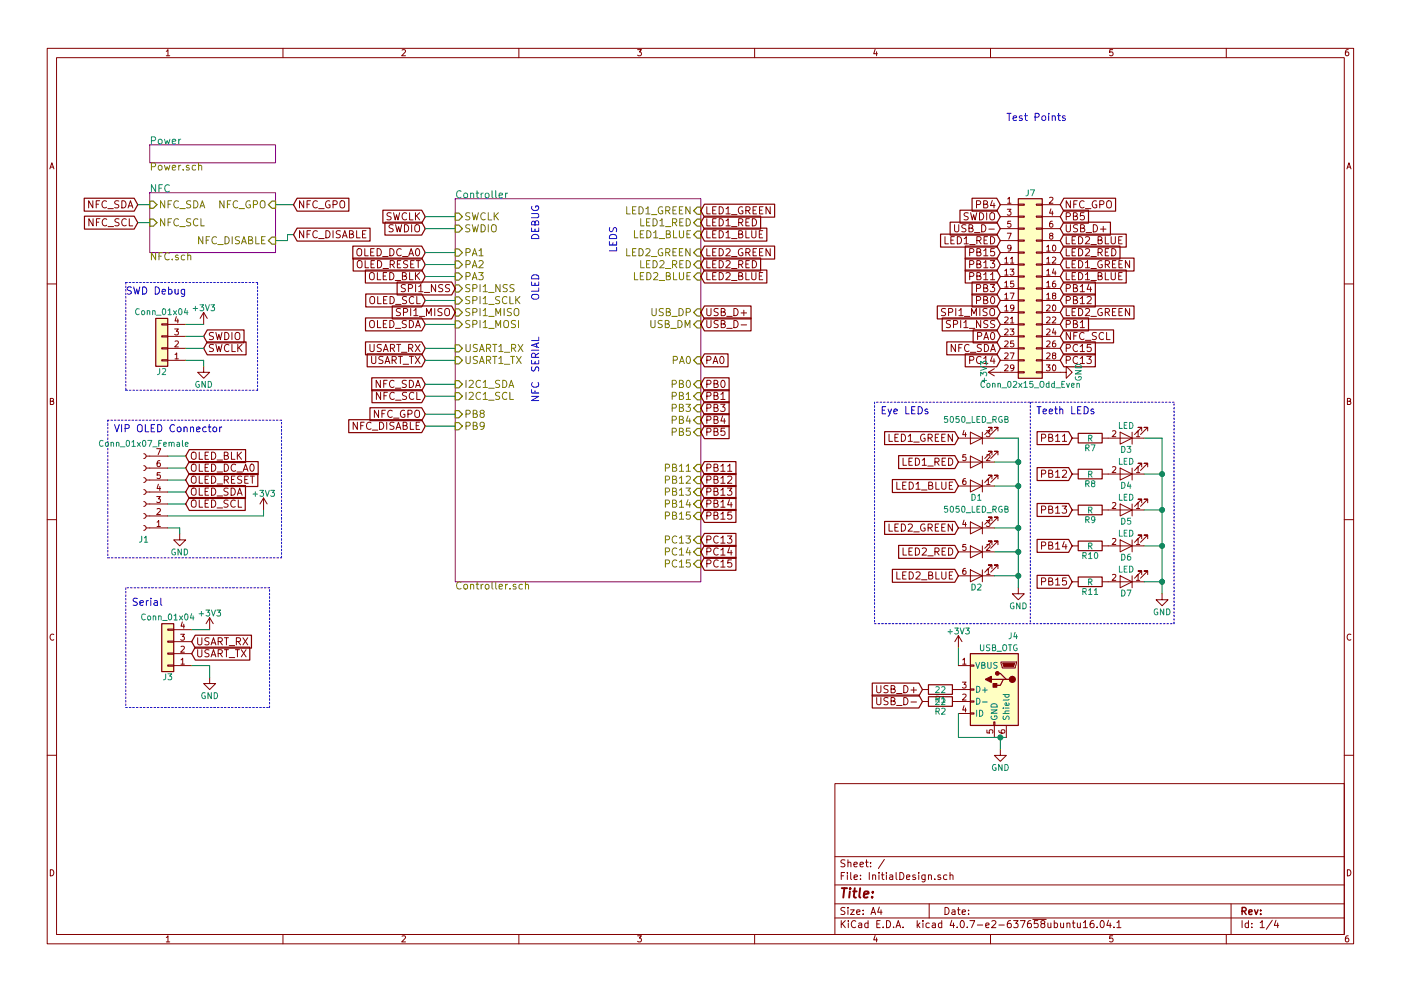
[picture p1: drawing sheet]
EESchema Schematic File Version 2
LIBS:power
LIBS:device
LIBS:switches
LIBS:relays
LIBS:motors
LIBS:transistors
LIBS:conn
LIBS:linear
LIBS:regul
LIBS:74xx
LIBS:cmos4000
LIBS:adc-dac
LIBS:memory
LIBS:xilinx
LIBS:microcontrollers
LIBS:dsp
LIBS:microchip
LIBS:analog_switches
LIBS:motorola
LIBS:texas
LIBS:intel
LIBS:audio
LIBS:interface
LIBS:digital-audio
LIBS:philips
LIBS:display
LIBS:cypress
LIBS:siliconi
LIBS:opto
LIBS:atmel
LIBS:contrib
LIBS:valves
LIBS:ozsecdev
LIBS:InitialDesign-cache
EELAYER 25 0
EELAYER END
$Descr A4 11693 8268
encoding utf-8
Sheet 1 4
Title ""
Date ""
Rev ""
Comp ""
Comment1 ""
Comment2 ""
Comment3 ""
Comment4 ""
$EndDescr
$Sheet
S 1250 1200 1050 150 
U 5A4F6C4F
F0 "Power" 60
F1 "Power.sch" 60
$EndSheet
$Sheet
S 3800 1650 2050 3200
U 5A4F6C57
F0 "Controller" 60
F1 "Controller.sch" 60
F2 "SWCLK" I L 3800 1800 60 
F3 "SWDIO" I L 3800 1900 60 
F4 "SPI1_NSS" I L 3800 2400 60 
F5 "SPI1_SCLK" I L 3800 2500 60 
F6 "SPI1_MISO" I L 3800 2600 60 
F7 "SPI1_MOSI" I L 3800 2700 60 
F8 "I2C1_SDA" I L 3800 3200 60 
F9 "I2C1_SCL" I L 3800 3300 60 
F10 "USART1_RX" I L 3800 2900 60 
F11 "USART1_TX" I L 3800 3000 60 
F12 "LED1_BLUE" I R 5850 1950 60 
F13 "LED1_RED" I R 5850 1850 60 
F14 "LED1_GREEN" I R 5850 1750 60 
F15 "USB_DM" I R 5850 2700 60 
F16 "USB_DP" I R 5850 2600 60 
F17 "LED2_RED" I R 5850 2200 60 
F18 "LED2_GREEN" I R 5850 2100 60 
F19 "PC14" I R 5850 4600 60 
F20 "PC15" I R 5850 4700 60 
F21 "PA0" I R 5850 3000 60 
F22 "PA1" I L 3800 2100 60 
F23 "PA2" I L 3800 2200 60 
F24 "PA3" I L 3800 2300 60 
F25 "PB0" I R 5850 3200 60 
F26 "PB1" I R 5850 3300 60 
F27 "PB3" I R 5850 3400 60 
F28 "PB4" I R 5850 3500 60 
F29 "PB5" I R 5850 3600 60 
F30 "PB8" I L 3800 3450 60 
F31 "PB9" I L 3800 3550 60 
F32 "PB11" I R 5850 3900 60 
F33 "PB12" I R 5850 4000 60 
F34 "PB13" I R 5850 4100 60 
F35 "PB14" I R 5850 4200 60 
F36 "PB15" I R 5850 4300 60 
F37 "PC13" I R 5850 4500 60 
F38 "LED2_BLUE" I R 5850 2300 60 
$EndSheet
$Sheet
S 1250 1600 1050 500 
U 5A4F6C52
F0 "NFC" 60
F1 "NFC.sch" 60
F2 "NFC_SDA" I L 1250 1700 60 
F3 "NFC_SCL" I L 1250 1850 60 
F4 "NFC_GPO" I R 2300 1700 60 
F5 "NFC_DISABLE" I R 2300 2000 60 
$EndSheet
$Comp
L GND #PWR01
U 1 1
P 8350 6250
F 0 "#PWR01" H 8350 6000 50  0001 C CNN
F 1 "GND" H 8350 6100 50  0000 C CNN
F 2 "" H 8350 6250 50  0001 C CNN
F 3 "" H 8350 6250 50  0001 C CNN
	1    8350 6250
	1    0    0    -1  
$EndComp
$Comp
L 5050_LED_RGB D1
U 1 1
P 8150 3850
F 0 "D1" H 8150 4150 50  0000 C CNN
F 1 "5050_LED_RGB" H 8150 3500 50  0000 C CNN
F 2 "LEDs:LED_RGB_5050-6" H 8150 4050 50  0001 C CNN
F 3 "" H 8150 4050 50  0001 C CNN
	1    8150 3850
	-1   0    0    1   
$EndComp
$Comp
L 5050_LED_RGB D2
U 1 1
P 8150 4600
F 0 "D2" H 8150 4900 50  0000 C CNN
F 1 "5050_LED_RGB" H 8150 4250 50  0000 C CNN
F 2 "LEDs:LED_RGB_5050-6" H 8150 4800 50  0001 C CNN
F 3 "" H 8150 4800 50  0001 C CNN
	1    8150 4600
	-1   0    0    1   
$EndComp
$Comp
L R R1
U 1 1
P 7850 5750
F 0 "R1" V 7930 5750 50  0000 C CNN
F 1 "22" V 7850 5750 50  0000 C CNN
F 2 "Resistors_SMD:R_0805" V 7780 5750 50  0001 C CNN
F 3 "" H 7850 5750 50  0001 C CNN
	1    7850 5750
	0    1    1    0   
$EndComp
$Comp
L R R2
U 1 1
P 7850 5850
F 0 "R2" V 7930 5850 50  0000 C CNN
F 1 "22" V 7850 5850 50  0000 C CNN
F 2 "Resistors_SMD:R_0805" V 7780 5850 50  0001 C CNN
F 3 "" H 7850 5850 50  0001 C CNN
	1    7850 5850
	0    1    1    0   
$EndComp
$Comp
L Conn_01x04 J2
U 1 1
P 1350 2900
F 0 "J2" H 1350 3100 50  0000 C CNN
F 1 "Conn_01x04" H 1350 2600 50  0000 C CNN
F 2 "Pin_Headers:Pin_Header_Straight_1x04_Pitch2.54mm" H 1350 2900 50  0001 C CNN
F 3 "" H 1350 2900 50  0001 C CNN
	1    1350 2900
	-1   0    0    1   
$EndComp
$Comp
L +3V3 #PWR02
U 1 1
P 1700 2700
F 0 "#PWR02" H 1700 2550 50  0001 C CNN
F 1 "+3V3" H 1700 2840 50  0000 C CNN
F 2 "" H 1700 2700 50  0001 C CNN
F 3 "" H 1700 2700 50  0001 C CNN
	1    1700 2700
	1    0    0    -1  
$EndComp
Wire Wire Line
	1700 2700 1550 2700
$Comp
L GND #PWR03
U 1 1
P 1700 3050
F 0 "#PWR03" H 1700 2800 50  0001 C CNN
F 1 "GND" H 1700 2900 50  0000 C CNN
F 2 "" H 1700 3050 50  0001 C CNN
F 3 "" H 1700 3050 50  0001 C CNN
	1    1700 3050
	1    0    0    -1  
$EndComp
Wire Wire Line
	1550 3000 1700 3000
Wire Wire Line
	1700 3000 1700 3050
Text GLabel 3550 1800 0    60   Input ~ 0
SWCLK
Text GLabel 3550 1900 0    60   Input ~ 0
SWDIO
Text GLabel 1700 2900 2    60   Input ~ 0
SWCLK
Text GLabel 1700 2800 2    60   Input ~ 0
SWDIO
Wire Wire Line
	1700 2800 1550 2800
Wire Wire Line
	1700 2900 1550 2900
$Comp
L GND #PWR04
U 1 1
P 1500 4450
F 0 "#PWR04" H 1500 4200 50  0001 C CNN
F 1 "GND" H 1500 4300 50  0000 C CNN
F 2 "" H 1500 4450 50  0001 C CNN
F 3 "" H 1500 4450 50  0001 C CNN
	1    1500 4450
	1    0    0    -1  
$EndComp
Wire Wire Line
	1400 4400 1500 4400
Wire Wire Line
	1500 4400 1500 4450
Text GLabel 1550 4200 2    60   Input ~ 0
OLED_SCL
Text GLabel 1550 4100 2    60   Input ~ 0
OLED_SDA
Text GLabel 1550 4000 2    60   Input ~ 0
OLED_RESET
Text GLabel 1550 3900 2    60   Input ~ 0
OLED_DC_A0
Text GLabel 1550 3800 2    60   Input ~ 0
OLED_BLK
Wire Wire Line
	1400 3800 1550 3800
Wire Wire Line
	1400 3900 1550 3900
Wire Wire Line
	1400 4000 1550 4000
Wire Wire Line
	1400 4100 1550 4100
Wire Wire Line
	1400 4200 1550 4200
$Comp
L +3V3 #PWR05
U 1 1
P 2200 4250
F 0 "#PWR05" H 2200 4100 50  0001 C CNN
F 1 "+3V3" H 2200 4390 50  0000 C CNN
F 2 "" H 2200 4250 50  0001 C CNN
F 3 "" H 2200 4250 50  0001 C CNN
	1    2200 4250
	1    0    0    -1  
$EndComp
Wire Wire Line
	2200 4250 2200 4300
Wire Wire Line
	2200 4300 1400 4300
Wire Notes Line
	1050 2350 1050 3250
Wire Notes Line
	1050 3250 2150 3250
Wire Notes Line
	2150 3250 2150 2350
Wire Notes Line
	2150 2350 1050 2350
Text Notes 1050 2450 0    60   ~ 0
SWD Debug
Wire Notes Line
	900  3500 900  4650
Wire Notes Line
	900  4650 2350 4650
Wire Notes Line
	2350 4650 2350 3500
Wire Notes Line
	2350 3500 900  3500
Text Notes 950  3600 0    60   ~ 0
VIP OLED Connector
$Comp
L Conn_01x04 J3
U 1 1
P 1400 5450
F 0 "J3" H 1400 5650 50  0000 C CNN
F 1 "Conn_01x04" H 1400 5150 50  0000 C CNN
F 2 "Pin_Headers:Pin_Header_Straight_1x04_Pitch2.54mm" H 1400 5450 50  0001 C CNN
F 3 "" H 1400 5450 50  0001 C CNN
	1    1400 5450
	-1   0    0    1   
$EndComp
$Comp
L +3V3 #PWR06
U 1 1
P 1750 5250
F 0 "#PWR06" H 1750 5100 50  0001 C CNN
F 1 "+3V3" H 1750 5390 50  0000 C CNN
F 2 "" H 1750 5250 50  0001 C CNN
F 3 "" H 1750 5250 50  0001 C CNN
	1    1750 5250
	1    0    0    -1  
$EndComp
Wire Wire Line
	1750 5250 1600 5250
$Comp
L GND #PWR07
U 1 1
P 1750 5650
F 0 "#PWR07" H 1750 5400 50  0001 C CNN
F 1 "GND" H 1750 5500 50  0000 C CNN
F 2 "" H 1750 5650 50  0001 C CNN
F 3 "" H 1750 5650 50  0001 C CNN
	1    1750 5650
	1    0    0    -1  
$EndComp
Wire Wire Line
	1750 5650 1750 5550
Wire Wire Line
	1750 5550 1600 5550
Text GLabel 3550 2900 0    60   Input ~ 0
USART_RX
Text GLabel 3550 3000 0    60   Input ~ 0
USART_TX
Text GLabel 1600 5350 2    60   Input ~ 0
USART_RX
Text GLabel 1600 5450 2    60   Input ~ 0
USART_TX
Wire Notes Line
	1050 4900 1050 5900
Wire Notes Line
	1050 5900 2250 5900
Wire Notes Line
	2250 5900 2250 4900
Wire Notes Line
	2250 4900 1050 4900
Text Notes 1100 5050 0    60   ~ 0
Serial
Text GLabel 1150 1700 0    60   Input ~ 0
NFC_SDA
Text GLabel 1150 1850 0    60   Input ~ 0
NFC_SCL
Wire Wire Line
	1150 1850 1250 1850
Wire Wire Line
	1150 1700 1250 1700
Text GLabel 3550 3200 0    60   Input ~ 0
NFC_SDA
Text GLabel 3550 3300 0    60   Input ~ 0
NFC_SCL
$Comp
L +3V3 #PWR08
U 1 1
P 8000 5400
F 0 "#PWR08" H 8000 5250 50  0001 C CNN
F 1 "+3V3" H 8000 5540 50  0000 C CNN
F 2 "" H 8000 5400 50  0001 C CNN
F 3 "" H 8000 5400 50  0001 C CNN
	1    8000 5400
	1    0    0    -1  
$EndComp
Wire Wire Line
	8000 5400 8000 5550
Text GLabel 3550 2700 0    60   Input ~ 0
OLED_SDA
Text GLabel 3550 2500 0    60   Input ~ 0
OLED_SCL
Text GLabel 3550 2100 0    60   Input ~ 0
OLED_DC_A0
Text GLabel 3550 2200 0    60   Input ~ 0
OLED_RESET
Text GLabel 3550 2300 0    60   Input ~ 0
OLED_BLK
Wire Wire Line
	3550 1800 3800 1800
Wire Wire Line
	3800 1900 3550 1900
Text Notes 4500 1700 3    60   ~ 0
DEBUG
Wire Wire Line
	3800 2100 3550 2100
Wire Wire Line
	3800 2200 3550 2200
Wire Wire Line
	3800 2300 3550 2300
Wire Wire Line
	3800 2500 3550 2500
Wire Wire Line
	3800 2700 3550 2700
Text Notes 4500 2500 1    60   ~ 0
OLED
Wire Wire Line
	3800 2900 3550 2900
Wire Wire Line
	3550 3000 3800 3000
Text Notes 4500 3100 1    60   ~ 0
SERIAL
Wire Wire Line
	3550 3200 3800 3200
Wire Wire Line
	3550 3300 3800 3300
Text Notes 4500 3350 1    60   ~ 0
NFC
Text Notes 5150 2100 1    60   ~ 0
LEDS
Wire Wire Line
	8300 6150 8400 6150
Wire Wire Line
	8350 6150 8350 6250
Connection ~ 8350 6150
Wire Wire Line
	2300 1700 2450 1700
Wire Wire Line
	2300 2000 2400 2000
Wire Wire Line
	2400 2000 2400 1950
Wire Wire Line
	2400 1950 2450 1950
Text GLabel 3550 3450 0    60   Input ~ 0
NFC_GPO
Wire Wire Line
	3800 3450 3550 3450
Text GLabel 3550 3550 0    60   Input ~ 0
NFC_DISABLE
Wire Wire Line
	3800 3550 3550 3550
$Comp
L R R7
U 1 1
P 9100 3650
F 0 "R7" V 9180 3650 50  0000 C CNN
F 1 "R" V 9100 3650 50  0000 C CNN
F 2 "Resistors_SMD:R_0805" V 9030 3650 50  0001 C CNN
F 3 "" H 9100 3650 50  0001 C CNN
	1    9100 3650
	0    1    1    0   
$EndComp
$Comp
L R R8
U 1 1
P 9100 3950
F 0 "R8" V 9180 3950 50  0000 C CNN
F 1 "R" V 9100 3950 50  0000 C CNN
F 2 "Resistors_SMD:R_0805" V 9030 3950 50  0001 C CNN
F 3 "" H 9100 3950 50  0001 C CNN
	1    9100 3950
	0    1    1    0   
$EndComp
$Comp
L R R9
U 1 1
P 9100 4250
F 0 "R9" V 9180 4250 50  0000 C CNN
F 1 "R" V 9100 4250 50  0000 C CNN
F 2 "Resistors_SMD:R_0805" V 9030 4250 50  0001 C CNN
F 3 "" H 9100 4250 50  0001 C CNN
	1    9100 4250
	0    1    1    0   
$EndComp
$Comp
L R R11
U 1 1
P 9100 4850
F 0 "R11" V 9180 4850 50  0000 C CNN
F 1 "R" V 9100 4850 50  0000 C CNN
F 2 "Resistors_SMD:R_0805" V 9030 4850 50  0001 C CNN
F 3 "" H 9100 4850 50  0001 C CNN
	1    9100 4850
	0    1    1    0   
$EndComp
$Comp
L R R10
U 1 1
P 9100 4550
F 0 "R10" V 9180 4550 50  0000 C CNN
F 1 "R" V 9100 4550 50  0000 C CNN
F 2 "Resistors_SMD:R_0805" V 9030 4550 50  0001 C CNN
F 3 "" H 9100 4550 50  0001 C CNN
	1    9100 4550
	0    1    1    0   
$EndComp
Text GLabel 5850 3900 2    60   Input ~ 0
PB11
Text GLabel 5850 4000 2    60   Input ~ 0
PB12
Text GLabel 5850 4100 2    60   Input ~ 0
PB13
Text GLabel 5850 4200 2    60   Input ~ 0
PB14
Text GLabel 5850 4300 2    60   Input ~ 0
PB15
$Comp
L LED D3
U 1 1
P 9400 3650
F 0 "D3" H 9400 3750 50  0000 C CNN
F 1 "LED" H 9400 3550 50  0000 C CNN
F 2 "LEDs:LED_1206" H 9400 3650 50  0001 C CNN
F 3 "" H 9400 3650 50  0001 C CNN
	1    9400 3650
	-1   0    0    1   
$EndComp
$Comp
L LED D4
U 1 1
P 9400 3950
F 0 "D4" H 9400 4050 50  0000 C CNN
F 1 "LED" H 9400 3850 50  0000 C CNN
F 2 "LEDs:LED_1206" H 9400 3950 50  0001 C CNN
F 3 "" H 9400 3950 50  0001 C CNN
	1    9400 3950
	-1   0    0    1   
$EndComp
$Comp
L LED D5
U 1 1
P 9400 4250
F 0 "D5" H 9400 4350 50  0000 C CNN
F 1 "LED" H 9400 4150 50  0000 C CNN
F 2 "LEDs:LED_1206" H 9400 4250 50  0001 C CNN
F 3 "" H 9400 4250 50  0001 C CNN
	1    9400 4250
	-1   0    0    1   
$EndComp
$Comp
L LED D6
U 1 1
P 9400 4550
F 0 "D6" H 9400 4650 50  0000 C CNN
F 1 "LED" H 9400 4450 50  0000 C CNN
F 2 "LEDs:LED_1206" H 9400 4550 50  0001 C CNN
F 3 "" H 9400 4550 50  0001 C CNN
	1    9400 4550
	-1   0    0    1   
$EndComp
$Comp
L LED D7
U 1 1
P 9400 4850
F 0 "D7" H 9400 4950 50  0000 C CNN
F 1 "LED" H 9400 4750 50  0000 C CNN
F 2 "LEDs:LED_1206" H 9400 4850 50  0001 C CNN
F 3 "" H 9400 4850 50  0001 C CNN
	1    9400 4850
	-1   0    0    1   
$EndComp
Text GLabel 8950 3650 0    60   Input ~ 0
PB11
Text GLabel 8950 3950 0    60   Input ~ 0
PB12
Text GLabel 8950 4250 0    60   Input ~ 0
PB13
Text GLabel 8950 4550 0    60   Input ~ 0
PB14
Text GLabel 8950 4850 0    60   Input ~ 0
PB15
$Comp
L GND #PWR09
U 1 1
P 9700 4950
F 0 "#PWR09" H 9700 4700 50  0001 C CNN
F 1 "GND" H 9700 4800 50  0000 C CNN
F 2 "" H 9700 4950 50  0001 C CNN
F 3 "" H 9700 4950 50  0001 C CNN
	1    9700 4950
	1    0    0    -1  
$EndComp
Wire Wire Line
	9550 3650 9700 3650
Wire Wire Line
	9700 3650 9700 4950
Wire Wire Line
	9550 3950 9700 3950
Connection ~ 9700 3950
Wire Wire Line
	9550 4250 9700 4250
Connection ~ 9700 4250
Wire Wire Line
	9550 4550 9700 4550
Connection ~ 9700 4550
Wire Wire Line
	9550 4850 9700 4850
Connection ~ 9700 4850
Wire Notes Line
	8600 3350 8600 5200
Wire Notes Line
	7300 5200 9800 5200
Wire Notes Line
	9800 5200 9800 3350
Wire Notes Line
	9800 3350 7300 3350
Text Notes 8650 3450 0    60   ~ 0
Teeth LEDs
Text GLabel 2450 1950 2    60   Input ~ 0
NFC_DISABLE
Text GLabel 2450 1700 2    60   Input ~ 0
NFC_GPO
Text GLabel 8350 1800 0    60   Input ~ 0
SWDIO
Text GLabel 8350 2900 0    60   Input ~ 0
NFC_SDA
Text GLabel 8850 2800 2    60   Input ~ 0
NFC_SCL
Text GLabel 8850 1700 2    60   Input ~ 0
NFC_GPO
Text Notes 8400 1000 0    60   ~ 0
Test Points
Text GLabel 8350 2300 0    60   Input ~ 0
PB11
Text GLabel 8850 2500 2    60   Input ~ 0
PB12
Text GLabel 8350 2200 0    60   Input ~ 0
PB13
Text GLabel 8850 2400 2    60   Input ~ 0
PB14
Text GLabel 8350 2100 0    60   Input ~ 0
PB15
Text GLabel 5850 2600 2    60   Input ~ 0
USB_D+
Text GLabel 5850 2700 2    60   Input ~ 0
USB_D-
Text GLabel 7700 5750 0    60   Input ~ 0
USB_D+
Text GLabel 7700 5850 0    60   Input ~ 0
USB_D-
Text GLabel 8850 1900 2    60   Input ~ 0
USB_D+
Text GLabel 8350 1900 0    60   Input ~ 0
USB_D-
Text GLabel 5850 1750 2    60   Input ~ 0
LED1_GREEN
Text GLabel 5850 1850 2    60   Input ~ 0
LED1_RED
Text GLabel 5850 1950 2    60   Input ~ 0
LED1_BLUE
Text GLabel 5850 2100 2    60   Input ~ 0
LED2_GREEN
Text GLabel 5850 2200 2    60   Input ~ 0
LED2_RED
Text GLabel 5850 2300 2    60   Input ~ 0
LED2_BLUE
Text GLabel 8850 2200 2    60   Input ~ 0
LED1_GREEN
Text GLabel 8350 2000 0    60   Input ~ 0
LED1_RED
Text GLabel 8850 2300 2    60   Input ~ 0
LED1_BLUE
Text GLabel 8850 2600 2    60   Input ~ 0
LED2_GREEN
Text GLabel 8850 2100 2    60   Input ~ 0
LED2_RED
Text GLabel 8850 2000 2    60   Input ~ 0
LED2_BLUE
$Comp
L GND #PWR010
U 1 1
P 8500 4900
F 0 "#PWR010" H 8500 4650 50  0001 C CNN
F 1 "GND" H 8500 4750 50  0000 C CNN
F 2 "" H 8500 4900 50  0001 C CNN
F 3 "" H 8500 4900 50  0001 C CNN
	1    8500 4900
	1    0    0    -1  
$EndComp
Wire Wire Line
	8500 3650 8500 4900
Wire Wire Line
	8500 3650 8300 3650
Text GLabel 8000 3650 0    60   Input ~ 0
LED1_GREEN
Text GLabel 8000 3850 0    60   Input ~ 0
LED1_RED
Text GLabel 8000 4050 0    60   Input ~ 0
LED1_BLUE
Text GLabel 8000 4400 0    60   Input ~ 0
LED2_GREEN
Text GLabel 8000 4600 0    60   Input ~ 0
LED2_RED
Text GLabel 8000 4800 0    60   Input ~ 0
LED2_BLUE
Wire Wire Line
	8300 3850 8500 3850
Connection ~ 8500 3850
Wire Wire Line
	8300 4050 8500 4050
Connection ~ 8500 4050
Wire Wire Line
	8300 4400 8500 4400
Connection ~ 8500 4400
Wire Wire Line
	8300 4600 8500 4600
Connection ~ 8500 4600
Wire Wire Line
	8300 4800 8500 4800
Connection ~ 8500 4800
Wire Notes Line
	7300 3350 7300 5200
Text Notes 7350 3450 0    60   ~ 0
Eye LEDs
Text GLabel 5850 3000 2    60   Input ~ 0
PA0
Text GLabel 5850 3200 2    60   Input ~ 0
PB0
Text GLabel 5850 3300 2    60   Input ~ 0
PB1
Text GLabel 5850 3400 2    60   Input ~ 0
PB3
Text GLabel 5850 3500 2    60   Input ~ 0
PB4
Text GLabel 5850 3600 2    60   Input ~ 0
PB5
Text GLabel 5850 4500 2    60   Input ~ 0
PC13
Text GLabel 5850 4600 2    60   Input ~ 0
PC14
Text GLabel 5850 4700 2    60   Input ~ 0
PC15
Text GLabel 8350 2800 0    60   Input ~ 0
PA0
Text GLabel 8350 2500 0    60   Input ~ 0
PB0
Text GLabel 8850 2700 2    60   Input ~ 0
PB1
Text GLabel 8350 2400 0    60   Input ~ 0
PB3
Text GLabel 8350 1700 0    60   Input ~ 0
PB4
Text GLabel 8850 1800 2    60   Input ~ 0
PB5
Text GLabel 8850 3000 2    60   Input ~ 0
PC13
Text GLabel 8350 3000 0    60   Input ~ 0
PC14
Text GLabel 8850 2900 2    60   Input ~ 0
PC15
Text GLabel 3800 2400 0    60   Input ~ 0
SPI1_NSS
Text GLabel 3800 2600 0    60   Input ~ 0
SPI1_MISO
Text GLabel 8350 2700 0    60   Input ~ 0
SPI1_NSS
Text GLabel 8350 2600 0    60   Input ~ 0
SPI1_MISO
$Comp
L +3V3 #PWR011
U 1 1
P 8350 3100
F 0 "#PWR011" H 8350 2950 50  0001 C CNN
F 1 "+3V3" H 8350 3240 50  0000 C CNN
F 2 "" H 8350 3100 50  0001 C CNN
F 3 "" H 8350 3100 50  0001 C CNN
	1    8350 3100
	0    -1   -1   0   
$EndComp
$Comp
L GND #PWR012
U 1 1
P 8850 3100
F 0 "#PWR012" H 8850 2850 50  0001 C CNN
F 1 "GND" H 8850 2950 50  0000 C CNN
F 2 "" H 8850 3100 50  0001 C CNN
F 3 "" H 8850 3100 50  0001 C CNN
	1    8850 3100
	0    -1   -1   0   
$EndComp
$Comp
L Conn_01x07_Female J1
U 1 1
P 1200 4100
F 0 "J1" H 1200 4500 50  0000 C CNN
F 1 "Conn_01x07_Female" H 1200 3700 50  0000 C CNN
F 2 "Socket_Strips:Socket_Strip_Straight_1x07_Pitch2.54mm" H 1200 4100 50  0001 C CNN
F 3 "" H 1200 4100 50  0001 C CNN
	1    1200 4100
	-1   0    0    1   
$EndComp
$Comp
L USB_OTG J4
U 1 1
P 8300 5750
F 0 "J4" H 8100 6200 50  0000 L CNN
F 1 "USB_OTG" H 8100 6100 50  0000 L CNN
F 2 "Connectors:USB_Micro-B" H 8450 5700 50  0001 C CNN
F 3 "" H 8450 5700 50  0001 C CNN
	1    8300 5750
	-1   0    0    -1  
$EndComp
Wire Wire Line
	8000 5950 8000 6150
Wire Wire Line
	8000 6150 8350 6150
$Comp
L Conn_02x15_Odd_Even J7
U 1 1
P 8550 2400
F 0 "J7" H 8600 3200 50  0000 C CNN
F 1 "Conn_02x15_Odd_Even" H 8600 1600 50  0000 C CNN
F 2 "Pin_Headers:Pin_Header_Straight_2x15_Pitch2.54mm" H 8550 2400 50  0001 C CNN
F 3 "" H 8550 2400 50  0001 C CNN
	1    8550 2400
	1    0    0    -1  
$EndComp
$EndSCHEMATC
